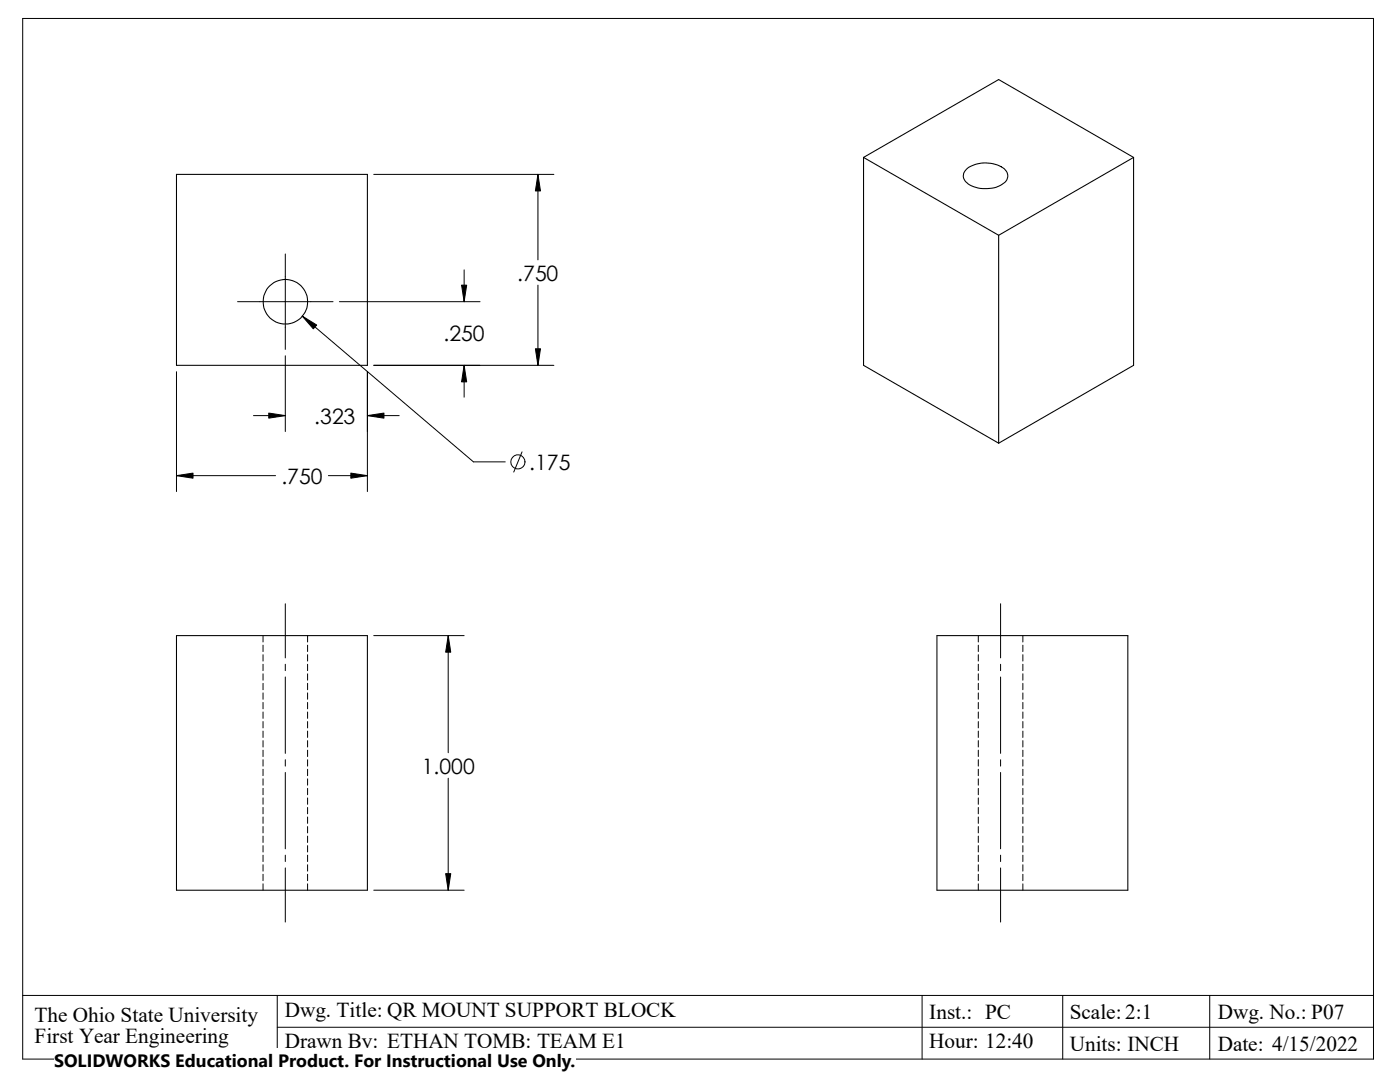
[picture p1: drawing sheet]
<svg xmlns="http://www.w3.org/2000/svg" width="279mm" height="216mm" viewBox="0 0 279 216" stroke-linecap="round" stroke-linejoin="round" font-family="sans-serif">
<g fill="none" stroke="#000" stroke-width=".2">
<path d="M4.5 3.7h269.6v207.6h-269.6zM74.6 34.8h35.9M107.4 34.8v17.1M56.9 50.7v19M92.6 53.8v6.4M107.4 56.9v16M35.2 74.2v23.9M47.4 60.2h19.1M56.9 71v15.1M60.3 63.1l34.2 29.1h6.3M67.7 60.2h28.1M73.3 74.2v23.9"/>
<path d="M74.6 72.9h35.9M92.6 72.9v6.3M35.2 94.9h19.8M50.6 82.9h6.3M65.5 94.9h7.8M73.3 82.9h6.4M104.2 90.2l-1.7 4M52.5 126.8v1.3M52.5 128.7v1.3M52.5 130.6v1.3M52.5 132.5v1.3M52.5 134.5v1.2"/>
<path d="M52.5 136.4v1.2M52.5 138.3v1.2M56.9 120.5v10.8M56.9 132.5v1.3M56.9 135.1v15.2M61.4 126.8v1.3M61.4 128.7v1.3M61.4 130.6v1.3M61.4 132.5v1.3M61.4 134.5v1.2M61.4 136.4v1.2M61.4 138.3v1.2"/>
<path d="M74.6 126.8h18M89.5 126.8v23.4M195.2 126.8v1.3M195.2 128.7v1.3M195.2 130.6v1.3M195.2 132.5v1.3M195.2 134.5v1.2M195.2 136.4v1.2M195.2 138.3v1.2M199.7 120.5v10.8M199.7 132.5v1.3M199.7 135.1v15.2"/>
<path d="M204.1 126.8v1.3M204.1 128.7v1.3M204.1 130.6v1.3M204.1 132.5v1.3M204.1 134.5v1.2M204.1 136.4v1.2M204.1 138.3v1.2M52.5 140.2v1.2M52.5 142.1v1.2M52.5 144v1.2M52.5 145.9v1.3M52.5 147.8v1.3"/>
<path d="M52.5 149.7v1.3M52.5 151.6v1.3M52.5 153.5v1.3M52.5 155.4v1.3M52.5 157.3v1.3M52.5 159.2v1.3M56.9 151.6v1.3M56.9 154.1v15.3M61.4 140.2v1.2M61.4 142.1v1.2M61.4 144v1.2M61.4 145.9v1.3"/>
<path d="M61.4 147.8v1.3M61.4 149.7v1.3M61.4 151.6v1.3M61.4 153.5v1.3M61.4 155.4v1.3M61.4 157.3v1.3M61.4 159.2v1.3M89.5 155.3v22.3M195.2 140.2v1.2M195.2 142.1v1.2M195.2 144v1.2M195.2 145.9v1.3"/>
<path d="M195.2 147.8v1.3M195.2 149.7v1.3M195.2 151.6v1.3M195.2 153.5v1.3M195.2 155.4v1.3M195.2 157.3v1.3M195.2 159.2v1.3M199.7 151.6v1.3M199.7 154.1v15.3M204.1 140.2v1.2M204.1 142.1v1.2M204.1 144v1.2"/>
<path d="M204.1 145.9v1.3M204.1 147.8v1.3M204.1 149.7v1.3M204.1 151.6v1.3M204.1 153.5v1.3M204.1 155.4v1.3M204.1 157.3v1.3M204.1 159.2v1.3M52.5 161.1v1.3M52.5 163v1.3M52.5 164.9v1.3M52.5 166.8v1.3"/>
<path d="M52.5 168.7v1.3M52.5 170.6v1.3M52.5 172.6v1.2M52.5 174.5v1.2M52.5 176.4v1.2M56.9 170.6v1.3M56.9 173.2v10.8M61.4 161.1v1.3M61.4 163v1.3M61.4 164.9v1.3M61.4 166.8v1.3M61.4 168.7v1.3"/>
<path d="M61.4 170.6v1.3M61.4 172.6v1.2M61.4 174.5v1.2M61.4 176.4v1.2M74.6 177.6h18M195.2 161.1v1.3M195.2 163v1.3M195.2 164.9v1.3M195.2 166.8v1.3M195.2 168.7v1.3M195.2 170.6v1.3M195.2 172.6v1.2"/>
<path d="M195.2 174.5v1.2M195.2 176.4v1.2M199.7 170.6v1.3M199.7 173.2v10.8M204.1 161.1v1.3M204.1 163v1.3M204.1 164.9v1.3M204.1 166.8v1.3M204.1 168.7v1.3M204.1 170.6v1.3M204.1 172.6v1.2M204.1 174.5v1.2"/>
<path d="M204.1 176.4v1.2M4.5 198.6h269.6M55.3 198.6v12.7M184 198.6v12.7M212.1 198.6v12.7M241.4 198.6v12.7M55.3 205h218.8"/>
<circle cx="103.4" cy="92.2" r="1.41"/>
</g>
<g fill="none" stroke="#000" stroke-width=".21">
<path d="M35.2 34.8h38.1v38.1h-38.1zM172.3 31.4v41.5l27 15.5M172.3 31.4l27 15.5M172.3 31.4l27-15.5 26.9 15.5M193.1 33.6a6.4 6.4 0 0 1 7.6 .4 1.75 1.75 0 0 1-.7 2.8 6.4 6.4 0 0 1-7.3-.6 1.79 1.79 0 0 1 .4-2.6zM226.2 31.4l-26.9 15.5M226.2 31.4v41.5l-26.9 15.5M199.3 46.9v41.5M35.2 126.8h38.1v50.8h-38.1zM187 126.8h38.1v50.8h-38.1z"/>
<circle cx="57" cy="60.2" r="4.5"/>
</g>
<path d="M107.4 34.8l.5 3.3h-1.1zM60.3 63.1l2.9 1.8-.7 .7zM92.1 56.9h1l-.5 3.3zM92.6 72.9l.5 3.3h-1zM106.8 69.6h1.1l-.5 3.3zM35.2 94.9l3.3-.5v1zM53.6 82.4l3.3 .5-3.3 .5zM70 94.4l3.3 .5-3.3 .5zM73.3 82.9l3.3-.5v1zM89.5 126.8l.5 3.3h-1.1zM88.9 174.3h1.1l-.5 3.3z" fill="#000" stroke="#000" stroke-width=".2"/>
<path d="M10.8 209.2h104.1v6.7h-104.1z" fill="#fff"/>
<g font-size="4.2">
<text x="103.2" y="56">.750</text>
<text x="88.5" y="67.9">.250</text>
<text x="62.7" y="84.6">.323</text>
<text x="105.6" y="93.8">.175</text>
<text x="56.2" y="96.6">.750</text>
<text x="84.2" y="154.4">1.000</text>
<text x="6.9" y="203.9">The Ohio State University</text>
<text x="56.9" y="202.9">Dwg. Title: QR MOUNT SUPPORT BLOCK</text>
<text x="185.5" y="203.2">Inst.: PC</text>
<text x="213.5" y="203.2">Scale: 2:1</text>
<text x="243.1" y="203.2">Dwg. No.: P07</text>
<text x="6.9" y="208.1">First Year Engineering</text>
<text x="56.9" y="209.2">Drawn By: ETHAN TOMB: TEAM E1</text>
<text x="185.5" y="209.2">Hour: 12:40</text>
<text x="213.5" y="209.6">Units: INCH</text>
<text x="243" y="209.6">Date: 4/15/2022</text>
</g>
<text font-size="3.6" x="10.8" y="213">SOLIDWORKS Educational Product. For Instructional Use Only.</text>
</svg>
